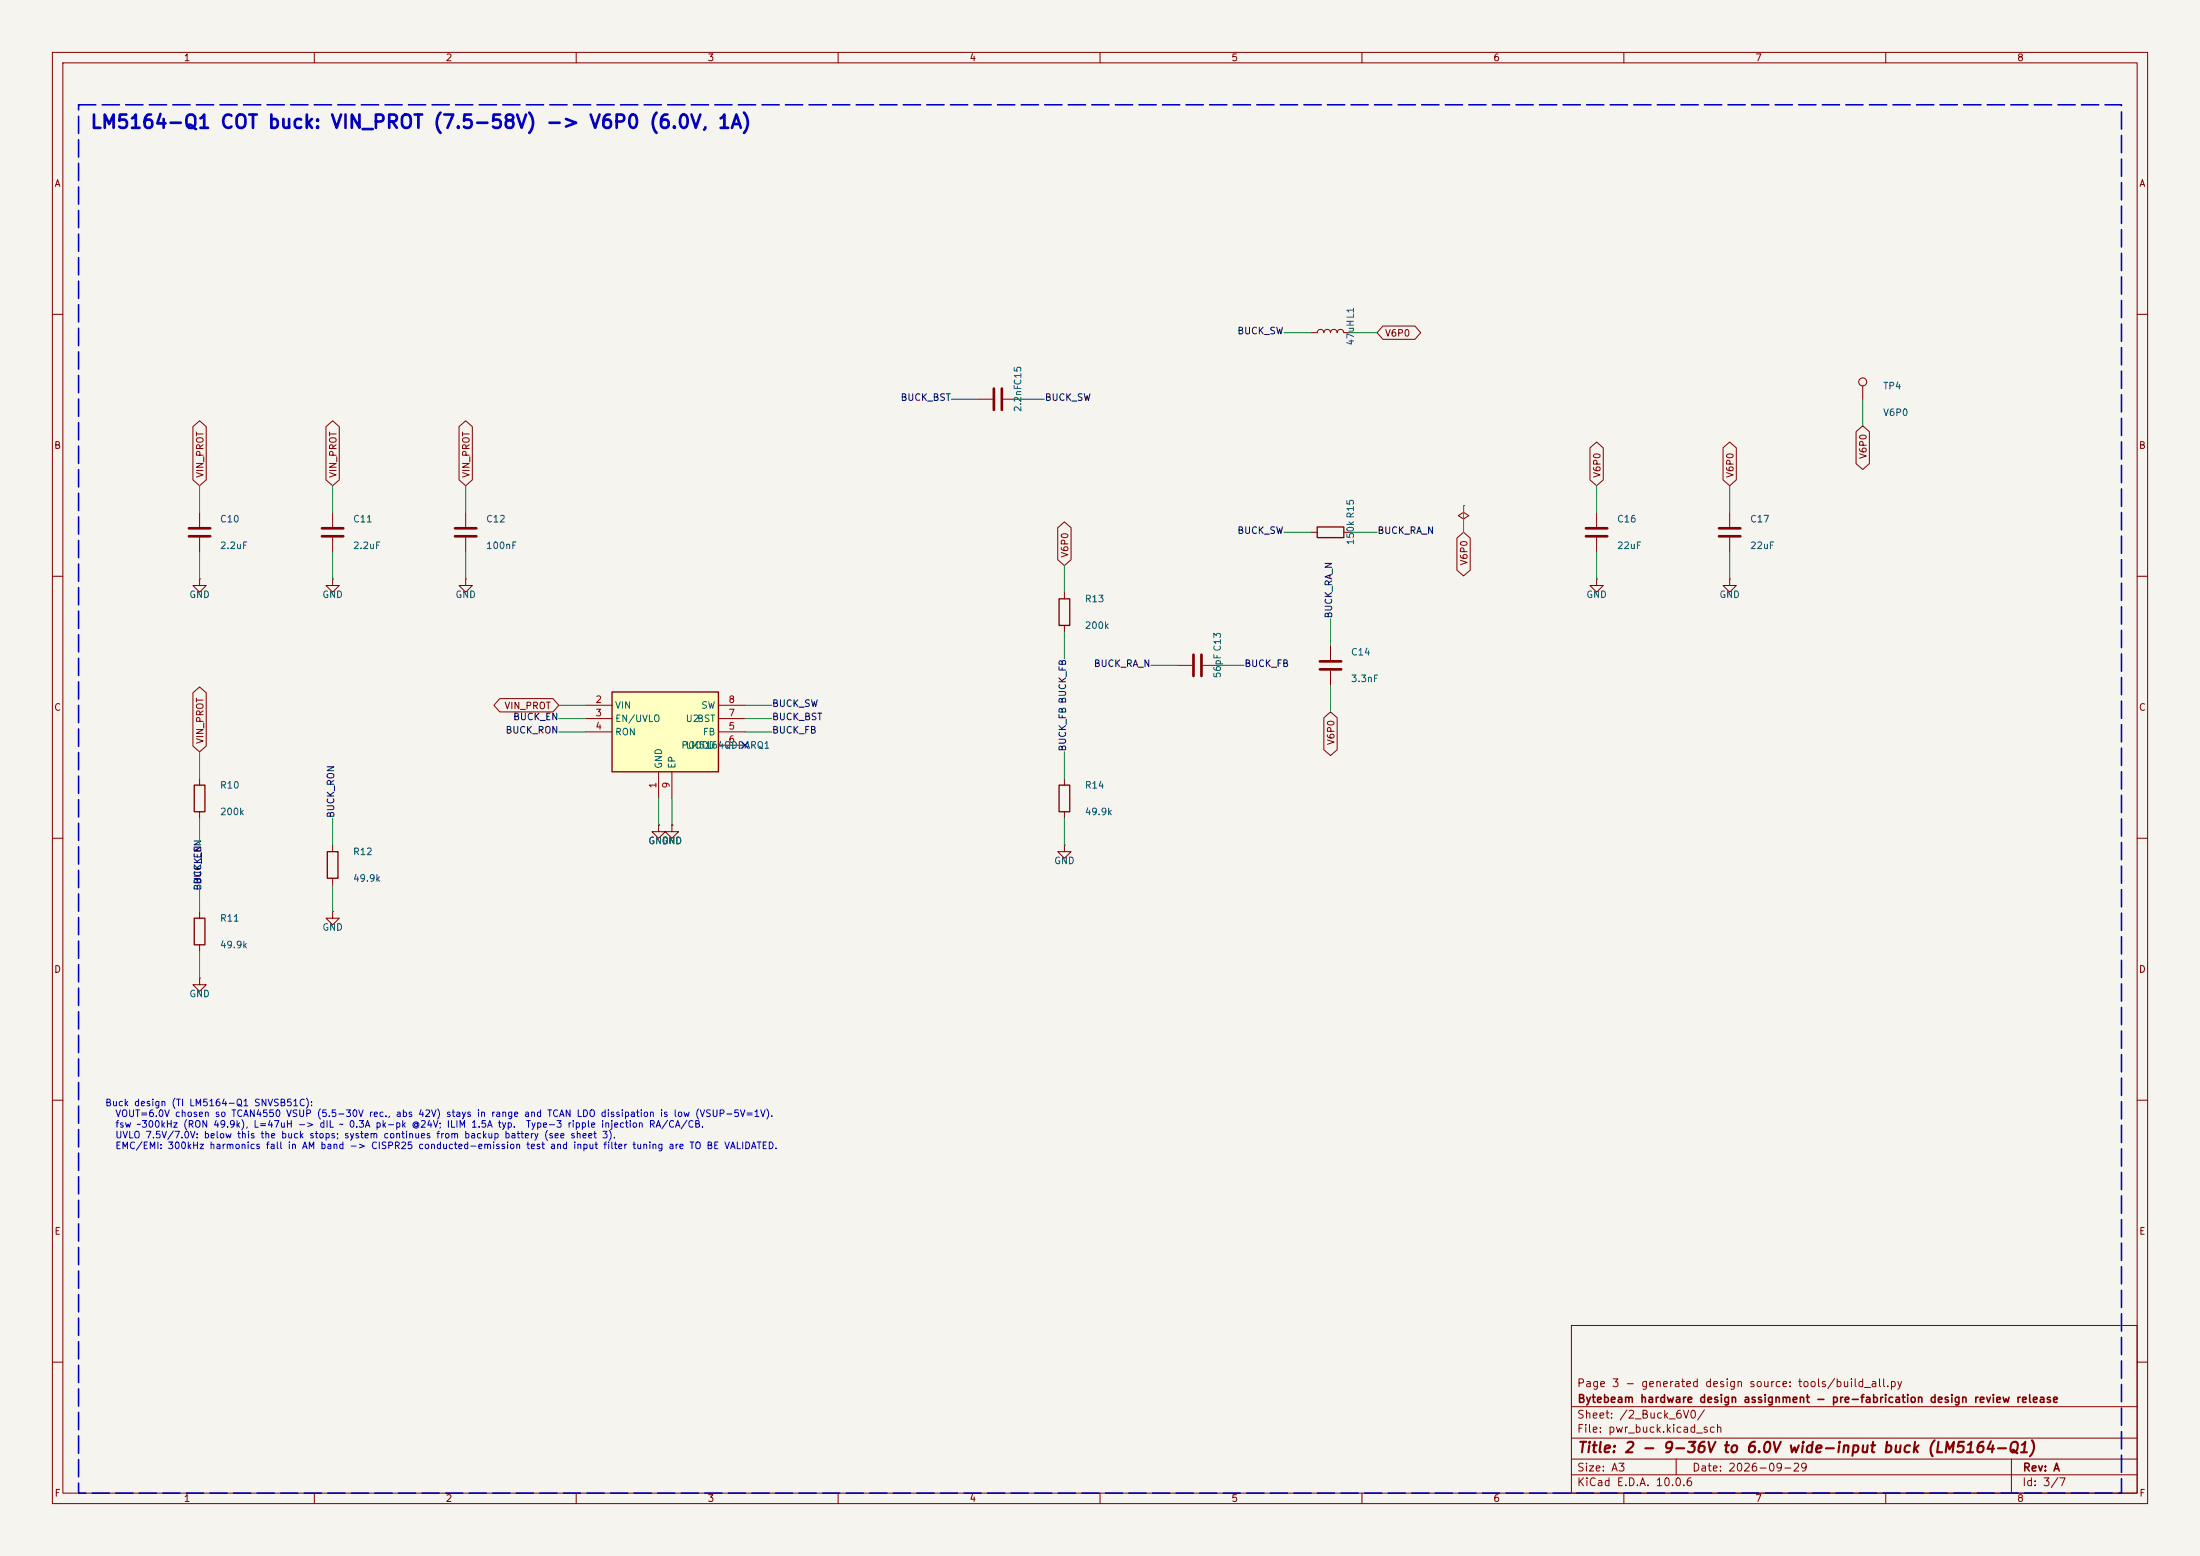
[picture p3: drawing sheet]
<svg xmlns="http://www.w3.org/2000/svg" width="420mm" height="297mm" viewBox="0 0 420 297" stroke-linecap="round" stroke-linejoin="round" font-family="sans-serif">
<path d="M0 0h420v297h-420z" fill="#f5f4ef" stroke="#f5f4ef" stroke-width=".19"/>
<g fill="none" stroke="#840000" stroke-width=".19">
<path d="M10 10h400v277h-400zM12 12h396v273h-396zM60 10v2M110 10v2M160 10v2M210 10v2M260 10v2M310 10v2M360 10v2M10 60h2M250.2 63.5h1.3a.64 .64 0 0 1 .6-.6 .64 .64 0 0 1 .6 .6 .64 .64 0 0 1 .7-.6 .64 .64 0 0 1 .6 .6 .64 .64 0 0 1 .6-.6 .64 .64 0 0 1 .7 .6 .64 .64 0 0 1 .6-.6 .64 .64 0 0 1 .6 .6h1.3M408 60h2"/>
<path d="M10 110h2M38.1 110.5v1.3h1.3l-1.3 1.2-1.3-1.2h1.3M38.1 110.5h.1M330.2 110.5v1.3h1.3l-1.3 1.2-1.3-1.2h1.3M330.2 110.5h.1M408 110h2M254 123.2v2.8M254 128v2.8M10 160h2M125.7 157.5v1.3h1.3l-1.3 1.2-1.2-1.2h1.2M125.7 157.5h.1M128.3 157.5v1.3h1.2l-1.2 1.2-1.3-1.2h1.3"/>
<path d="M128.3 157.5h.1M408 160h2M10 210h2M408 210h2M300 253h108v32h-108zM10 260h2M300 278.5h108M300 274.5h108M300 268.5h108M320 278.5v3M384 278.5v6.5M408 260h2"/>
<path d="M60 285v2M110 285v2M160 285v2M210 285v2M260 285v2M300 281.5h108M310 285v2M360 285v2"/>
</g>
<path d="M252 126.2h4M252 127.8h4" fill="none" stroke="#840000" stroke-width=".51"/>
<path d="M116.8 132.1h20.4v15.2h-20.4z" fill="#ffffc2"/>
<path d="M202.2 114.3h2v5.1h-2zM251.5 100.6h5v2h-5zM116.8 132.1h20.4v15.2h-20.4zM37.1 149.9h2v5h-2zM202.2 149.9h2v5h-2zM37.1 175.3h2v5h-2zM62.5 162.6h2v5h-2z" fill="none" stroke="#840000" stroke-width=".25"/>
<g fill="none" stroke="#840000" stroke-width=".19">
<path d="M186.7 76.2h2.8M191.5 76.2h2.8M264 62.2h6.1l1.1 1.3-1.1 1.3h-6.1l-1.1-1.3zM355.6 73.7v2.5M36.8 81.4l1.3-1.1 1.3 1.1v10.2l-1.3 1.1-1.3-1.1zM38.1 97.8v2.8M62.2 81.4l1.3-1.1 1.3 1.1v10.2l-1.3 1.1-1.3-1.1zM63.5 97.8v2.8M87.6 81.4l1.3-1.1 1.3 1.1v10.2l-1.3 1.1-1.3-1.1zM88.9 97.8v2.8M279.4 96.5v1.3l1 .6-1 .7-1-.7 1-.6M279.4 96.5h.1"/>
<path d="M303.5 85.5l1.3-1.1 1.3 1.1v6.1l-1.3 1.1-1.3-1.1zM304.8 97.8v2.8M328.9 85.5l1.3-1.1 1.3 1.1v6.1l-1.3 1.1-1.3-1.1zM330.2 97.8v2.8M354.3 82.4l1.3-1.1 1.3 1.1v6.1l-1.3 1.1-1.3-1.1zM38.1 102.6v2.8M63.5 110.5v1.3h1.3l-1.3 1.2-1.3-1.2h1.3M63.5 110.5h.1M63.5 102.6v2.8M88.9 110.5v1.3h1.3l-1.3 1.2-1.3-1.2h1.3M88.9 110.5h.1M88.9 102.6v2.8"/>
<path d="M201.9 100.7l1.3-1.1 1.3 1.1v6.1l-1.3 1.2-1.3-1.2zM203.2 113v1.3M203.2 119.4v1.3M250.2 101.6h1.3M256.5 101.6h1.3M278.1 102.7l1.3-1.1 1.3 1.1v6.1l-1.3 1.1-1.3-1.1zM304.8 110.5v1.3h1.3l-1.3 1.2-1.3-1.2h1.3M304.8 110.5h.1M304.8 102.6v2.8M330.2 102.6v2.8M36.8 132.2l1.3-1.1 1.3 1.1v10.2l-1.3 1.1-1.3-1.1zM95.4 133.3h10.2l1.1 1.3-1.1 1.3h-10.2l-1.1-1.3z"/>
<path d="M111.8 134.6h5M111.8 137.2h5M111.8 139.7h5M137.2 134.6h5M137.2 137.2h5M137.2 139.7h5M224.8 127h2.8M229.6 127h2.8M252.7 137l1.3-1.1 1.3 1.1v6.1l-1.3 1.1-1.3-1.1zM38.1 148.6v1.3M38.1 154.9v1.3M125.7 157.5h.1"/>
<path d="M125.7 147.3v5.1M128.3 157.5h.1M128.3 147.3v5.1M137.2 142.2h5M203.2 148.6v1.3M203.2 154.9v1.3M38.1 174v1.3M63.5 174v1.3h1.3l-1.3 1.2-1.3-1.2h1.3M63.5 174h.1M63.5 161.3v1.3M63.5 167.6v1.3M203.2 161.3v1.3h1.3l-1.3 1.2-1.3-1.2h1.3"/>
<path d="M203.2 161.3h.1M38.1 186.7v1.3h1.3l-1.3 1.2-1.3-1.2h1.3M38.1 186.7h.1M38.1 180.3v1.3"/>
<circle cx="355.6" cy="72.9" r=".76"/>
</g>
<g fill="none" stroke="#840000" stroke-width=".51">
<path d="M189.7 74.2v4M191.3 74.2v4M36.1 100.8h4M36.1 102.4h4M61.5 100.8h4M61.5 102.4h4M86.9 100.8h4M86.9 102.4h4M302.8 100.8h4M302.8 102.4h4M328.2 100.8h4M328.2 102.4h4"/>
<path d="M227.8 125v4M229.4 125v4"/>
</g>
<g fill="none" stroke="#009600" stroke-width=".19">
<path d="M181.6 76.2h5.1M194.3 76.2h5.1M245.1 63.5h5.1M257.8 63.5h5.1M355.6 76.2v5.1M38.1 92.7v5.1M63.5 92.7v5.1M88.9 92.7v5.1M279.4 96.5v5.1M304.8 92.7v5.1M330.2 92.7v5.1M38.1 105.4v5.1"/>
<path d="M63.5 105.4v5.1M88.9 105.4v5.1M203.2 108v5M245.1 101.6h5.1M254 118.1v5.1M257.8 101.6h5.1M304.8 105.4v5.1M330.2 105.4v5.1M106.7 137.2h5.1M106.7 134.6h5.1M106.7 139.7h5.1M142.2 137.2h5.1"/>
<path d="M142.2 134.6h5.1M142.2 139.7h5.1M203.2 120.7v5M219.7 127h5.1M232.4 127h5.1M254 130.8v5.1M38.1 143.5v5.1M38.1 156.2v5.1M63.5 156.2v5.1M125.7 152.4v5.1M128.3 152.4v5.1M203.2 143.5v5.1"/>
<path d="M203.2 156.2v5.1M38.1 168.9v5.1M63.5 168.9v5.1M38.1 181.6v5.1"/>
</g>
<path d="M141.6 141.6l1.2 1.2M142.8 141.6l-1.2 1.2" fill="none" stroke="#000084" stroke-width=".19"/>
<path d="M15 20h390v265h-390z" fill="none" stroke="#0000c2" stroke-width=".3" stroke-dasharray="3.3 1.2"/>
<text font-size="2.5" fill="#0000c2" x="17.1" y="25.2">LM5164-Q1 COT buck: VIN_PROT (7.5-58V) -&gt; V6P0 (6.0V, 1A)</text>
<text font-size="2" fill="#840000" x="301" y="277.8">Title: 2 - 9-36V to 6.0V wide-input buck (LM5164-Q1)</text>
<g font-size="1.5" fill="#840000">
<text x="300.9" y="265.1">Page 3 - generated design source: tools/build_all.py</text>
<text x="301" y="268.1">Bytebeam hardware design assignment - pre-fabrication design review release</text>
<text x="300.9" y="273.8">File: pwr_buck.kicad_sch</text>
<text x="300.9" y="271.1">Sheet: /2_Buck_6V0/</text>
<text x="300.9" y="281.2">Size: A3</text>
<text x="322.9" y="281.2">Date: 2026-09-29</text>
<text x="386" y="281.2">Rev: A</text>
<text x="300.9" y="284">KiCad E.D.A. 10.0.6</text>
<text x="385.9" y="284">Id: 3/7</text>
</g>
<g font-size="1.3" fill="#840000">
<text x="35" y="12">1</text>
<text x="85" y="12">2</text>
<text x="135" y="12">3</text>
<text x="185" y="12">4</text>
<text x="235" y="12">5</text>
<text x="285" y="12">6</text>
<text x="335" y="12">7</text>
<text x="385" y="12">8</text>
<text x="10.3" y="36">A</text>
<text x="408.3" y="36">A</text>
<text x="264.3" y="64.6">V6P0</text>
<text x="10.2" y="86">B</text>
<text x="356.7" y="87.7" transform="rotate(-90 356.7 87.7)">V6P0</text>
<text x="408.2" y="86">B</text>
<text x="39.2" y="91.3" transform="rotate(-90 39.2 91.3)">VIN_PROT</text>
<text x="64.6" y="91.3" transform="rotate(-90 64.6 91.3)">VIN_PROT</text>
<text x="90" y="91.3" transform="rotate(-90 90 91.3)">VIN_PROT</text>
<text x="305.9" y="91.3" transform="rotate(-90 305.9 91.3)">V6P0</text>
<text x="331.3" y="91.3" transform="rotate(-90 331.3 91.3)">V6P0</text>
<text x="204.3" y="106.5" transform="rotate(-90 204.3 106.5)">V6P0</text>
<text x="280.5" y="108" transform="rotate(-90 280.5 108)">V6P0</text>
<text x="10.2" y="136">C</text>
<text x="96.2" y="135.7">VIN_PROT</text>
<text x="408.2" y="136">C</text>
<text x="39.2" y="142.1" transform="rotate(-90 39.2 142.1)">VIN_PROT</text>
<text x="255.1" y="142.3" transform="rotate(-90 255.1 142.3)">V6P0</text>
<text x="10.2" y="186">D</text>
<text x="408.2" y="186">D</text>
<text x="10.3" y="236">E</text>
<text x="408.3" y="236">E</text>
<text x="10.3" y="286">F</text>
<text x="35" y="287">1</text>
<text x="85" y="287">2</text>
<text x="135" y="287">3</text>
<text x="185" y="287">4</text>
<text x="235" y="287">5</text>
<text x="285" y="287">6</text>
<text x="335" y="287">7</text>
<text x="385" y="287">8</text>
<text x="408.3" y="286">F</text>
</g>
<g font-size="1.3" fill="#0f0f0f">
<text x="236.1" y="64.1">BUCK_SW</text>
<text x="171.8" y="76.8">BUCK_BST</text>
<text x="199.4" y="76.8">BUCK_SW</text>
<text x="236.1" y="102.2">BUCK_SW</text>
<text x="262.9" y="102.2">BUCK_RA_N</text>
<text x="254.6" y="118.1" transform="rotate(-90 254.6 118.1)">BUCK_RA_N</text>
<text x="208.7" y="127.6">BUCK_RA_N</text>
<text x="237.5" y="127.6">BUCK_FB</text>
<text x="97.9" y="137.8">BUCK_EN</text>
<text x="147.3" y="135.2">BUCK_SW</text>
<text x="147.3" y="137.8">BUCK_BST</text>
<text x="96.4" y="140.3">BUCK_RON</text>
<text x="147.3" y="140.3">BUCK_FB</text>
<text x="203.8" y="143.5" transform="rotate(-90 203.8 143.5)">BUCK_FB BUCK_FB</text>
<text x="64.1" y="156.2" transform="rotate(-90 64.1 156.2)">BUCK_RON</text>
<text x="38.7" y="168.9" transform="rotate(-90 38.7 168.9)">BUCK_EN</text>
</g>
<g font-size="1.3" fill="#006464">
<text x="258.8" y="66.1" transform="rotate(-90 258.8 66.1)">47uHL1</text>
<text x="359.4" y="74.6">TP4</text>
<text x="195.3" y="78.8" transform="rotate(-90 195.3 78.8)">2.2nFC15</text>
<text x="359.4" y="79.7">V6P0</text>
<text x="41.9" y="100">C10</text>
<text x="67.3" y="100">C11</text>
<text x="92.7" y="100">C12</text>
<text x="308.6" y="100">C16</text>
<text x="334" y="100">C17</text>
<text x="41.9" y="105.1">2.2uF</text>
<text x="67.3" y="105.1">2.2uF</text>
<text x="92.7" y="105.1">100nF</text>
<text x="258.8" y="104.2" transform="rotate(-90 258.8 104.2)">150k R15</text>
<text x="308.6" y="105.1">22uF</text>
<text x="334" y="105.1">22uF</text>
<text x="36" y="114.5">GND</text>
<text x="61.4" y="114.5">GND</text>
<text x="86.8" y="114.5">GND</text>
<text x="207" y="115.3">R13</text>
<text x="302.7" y="114.5">GND</text>
<text x="328.1" y="114.5">GND</text>
<text x="207" y="120.3">200k</text>
<text x="257.8" y="125.4">C14</text>
<text x="233.4" y="129.6" transform="rotate(-90 233.4 129.6)">56pF C13</text>
<text x="257.8" y="130.5">3.3nF</text>
<text x="117.3" y="135.6">VIN</text>
<text x="133.8" y="135.6">SW</text>
<text x="117.3" y="138.1">EN/UVLO</text>
<text x="117.3" y="140.7">RON</text>
<text x="130" y="143.2">PGOOD</text>
<text x="130.8" y="138.1">U2BST</text>
<text x="130.8" y="143.2">LM5164QDDARQ1</text>
<text x="134.1" y="140.7">FB</text>
<text x="126.7" y="146.8" transform="rotate(-90 126.7 146.8)">GND</text>
<text x="129.2" y="146.8" transform="rotate(-90 129.2 146.8)">EP</text>
<text x="41.9" y="150.8">R10</text>
<text x="41.9" y="155.9">200k</text>
<text x="207" y="150.8">R14</text>
<text x="207" y="155.9">49.9k</text>
<text x="123.7" y="161.4">GND</text>
<text x="126.2" y="161.4">GND</text>
<text x="67.3" y="163.5">R12</text>
<text x="201.1" y="165.3">GND</text>
<text x="67.3" y="168.6">49.9k</text>
<text x="41.9" y="176.2">R11</text>
<text x="61.4" y="178">GND</text>
<text x="41.9" y="181.3">49.9k</text>
<text x="36" y="190.7">GND</text>
</g>
<g font-size="1.3" fill="#a90000">
<text x="113.6" y="134.5">2</text>
<text x="113.6" y="137">3</text>
<text x="139" y="137">7</text>
<text x="139" y="134.5">8</text>
<text x="113.6" y="139.6">4</text>
<text x="139" y="139.6">5</text>
<text x="139" y="142.1">6</text>
<text x="125.6" y="150.6" transform="rotate(-90 125.6 150.6)">1</text>
<text x="128.1" y="150.6" transform="rotate(-90 128.1 150.6)">9</text>
</g>
<g font-size="1.3" fill="#0000c2">
<text x="20" y="211.5">Buck design (TI LM5164-Q1 SNVSB51C):</text>
<text x="21.9" y="213.5">VOUT=6.0V chosen so TCAN4550 VSUP (5.5-30V rec., abs 42V) stays in range and TCAN LDO dissipation is low (VSUP-5V=1V).</text>
<text x="21.9" y="215.5">fsw ~300kHz (RON 49.9k), L=47uH -&gt; dIL ~ 0.3A pk-pk @24V; ILIM 1.5A typ.</text>
<text x="100.3" y="215.5">Type-3 ripple injection RA/CA/CB.</text>
<text x="21.9" y="217.6">UVLO 7.5V/7.0V: below this the buck stops; system continues from backup battery (see sheet 3).</text>
<text x="21.9" y="219.6">EMC/EMI: 300kHz harmonics fall in AM band -&gt; CISPR25 conducted-emission test and input filter tuning are TO BE VALIDATED.</text>
</g>
</svg>
